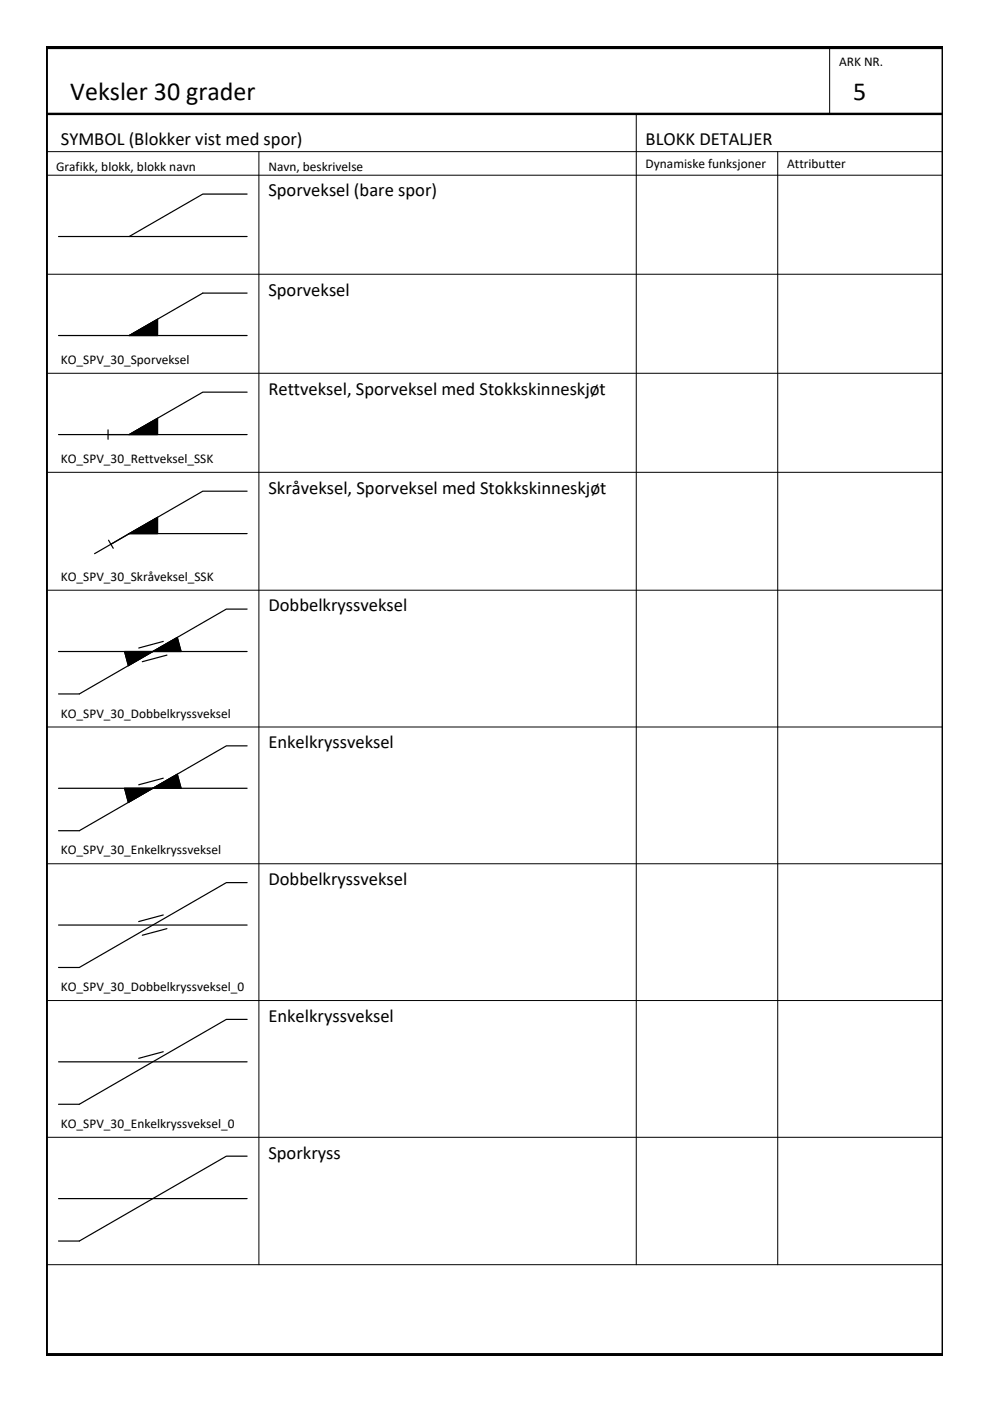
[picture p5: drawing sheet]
<svg xmlns="http://www.w3.org/2000/svg" width="210mm" height="297mm" viewBox="0 0 210 297" stroke-linecap="round" stroke-linejoin="round" font-family="sans-serif">
<!-- layer: RAMME -->
<path d="M9.9 9.9h190v277.4h-190zM9.9 10.2h190M9.9 24.2h190M9.9 287.1h190" fill="none" stroke="#000" stroke-width=".51"/>
<!-- layer: JBTKO_SPOR -->
<g fill="none" stroke="#000" stroke-width=".25">
<path d="M12.4 50.1h40M52.4 41.1h-9.4l-15.6 9M12.4 71.1h40M27.4 71.1l6-3.4v3.4zM52.4 62.1h-9.4l-15.6 9M12.4 92.1h40M22.9 91.1v2M52.4 83.1h-9.4l-15.6 9 6-3.4v3.4h-10.5M23 114.5l1 1.7M27.4 113.1l6-3.4v3.4zM27.4 113.1h25M27.4 113.1l-3.9 2.3"/>
<path d="M52.4 104.1h-9.4l-22.9 13.3M12.4 138.1h40M26.4 138.1h6l-5.2 3zM32.4 138.1l5.2-3 .8 3zM34.6 136l-5.2 1.4M35.4 138.9l-5.2 1.4M52.4 129.1h-4.4l-31.2 18h-4.4M52.4 158.1h-4.4l-31.2 18h-4.4M12.4 167.1h40M26.4 167.1h6l-5.2 3zM32.4 167.1l5.2-3 .8 3zM34.6 165l-5.2 1.4"/>
<path d="M12.4 196.1h40M34.6 194l-5.2 1.4M35.4 196.9l-5.2 1.4M52.4 187.1h-4.4l-31.2 18h-4.4M52.4 216.1h-4.4l-31.2 18h-4.4M12.4 225.1h40M34.6 223l-5.2 1.4M12.4 254.1h40M52.4 245.1h-4.4l-31.2 18h-4.4"/>
</g>
<!-- layer: RAMME SYMBOLER -->
<g fill="none" stroke="#000" stroke-width=".21">
<path d="M175.9 10.2v14M9.9 37.1h190M9.9 32.2h190M54.9 32.2v235.9M134.9 24.2v243.9M164.9 32.2v235.9M9.9 58.1h190M9.9 79.1h190M9.9 100.1h190M9.9 125.1h190M9.9 154.1h190M9.9 183.1h190"/>
<path d="M9.9 212.1h190M9.9 241.1h190M9.9 268.1h190"/>
</g>
<!-- layer: JBTKO_SPOR -->
<path d="M27.4 71.1l6-3.4v3.4zM27.4 92.1l6-3.4v3.4zM27.4 113.1l6-3.4v3.4zM26.4 138.1h6l-5.2 3zM32.4 138.1l5.2-3 .8 3zM26.4 167.1h6l-5.2 3zM32.4 167.1l5.2-3 .8 3z" fill="#000" stroke="#000" stroke-width=".21"/>
<g font-size="5.5">
<text x="14.9" y="21.1">Veksler 30 grader</text>
<text x="180.9" y="21.1">5</text>
</g>
<g font-size="3.9">
<text x="12.9" y="30.6">SYMBOL (Blokker vist med spor)</text>
<text x="136.9" y="30.6">BLOKK DETALJER</text>
<text x="56.9" y="41.7">Sporveksel (bare spor)</text>
<text x="56.9" y="62.7">Sporveksel</text>
<text x="56.9" y="83.7">Rettveksel, Sporveksel med Stokkskinneskjøt</text>
<text x="56.9" y="104.6">Skråveksel, Sporveksel med Stokkskinneskjøt</text>
<text x="56.9" y="129.6">Dobbelkryssveksel</text>
<text x="56.9" y="158.6">Enkelkryssveksel</text>
<text x="56.9" y="187.6">Dobbelkryssveksel</text>
<text x="56.9" y="216.6">Enkelkryssveksel</text>
<text x="56.9" y="245.6">Sporkryss</text>
</g>
<g font-size="2.8">
<text x="177.9" y="13.9">ARK NR.</text>
<text x="136.9" y="35.6">Dynamiske funksjoner</text>
<text x="166.9" y="35.6">Attributter</text>
<text x="11.9" y="36.2">Grafikk, blokk, blokk navn</text>
<text x="56.9" y="36.2">Navn, beskrivelse</text>
<text x="12.9" y="77.2">KO_SPV_30_Sporveksel</text>
<text x="12.9" y="98.1">KO_SPV_30_Rettveksel_SSK</text>
<text x="12.9" y="123.1">KO_SPV_30_Skråveksel_SSK</text>
<text x="12.9" y="152.1">KO_SPV_30_Dobbelkryssveksel</text>
<text x="12.9" y="181.1">KO_SPV_30_Enkelkryssveksel</text>
<text x="12.9" y="210.1">KO_SPV_30_Dobbelkryssveksel_0</text>
<text x="12.9" y="239.1">KO_SPV_30_Enkelkryssveksel_0</text>
</g>
</svg>
